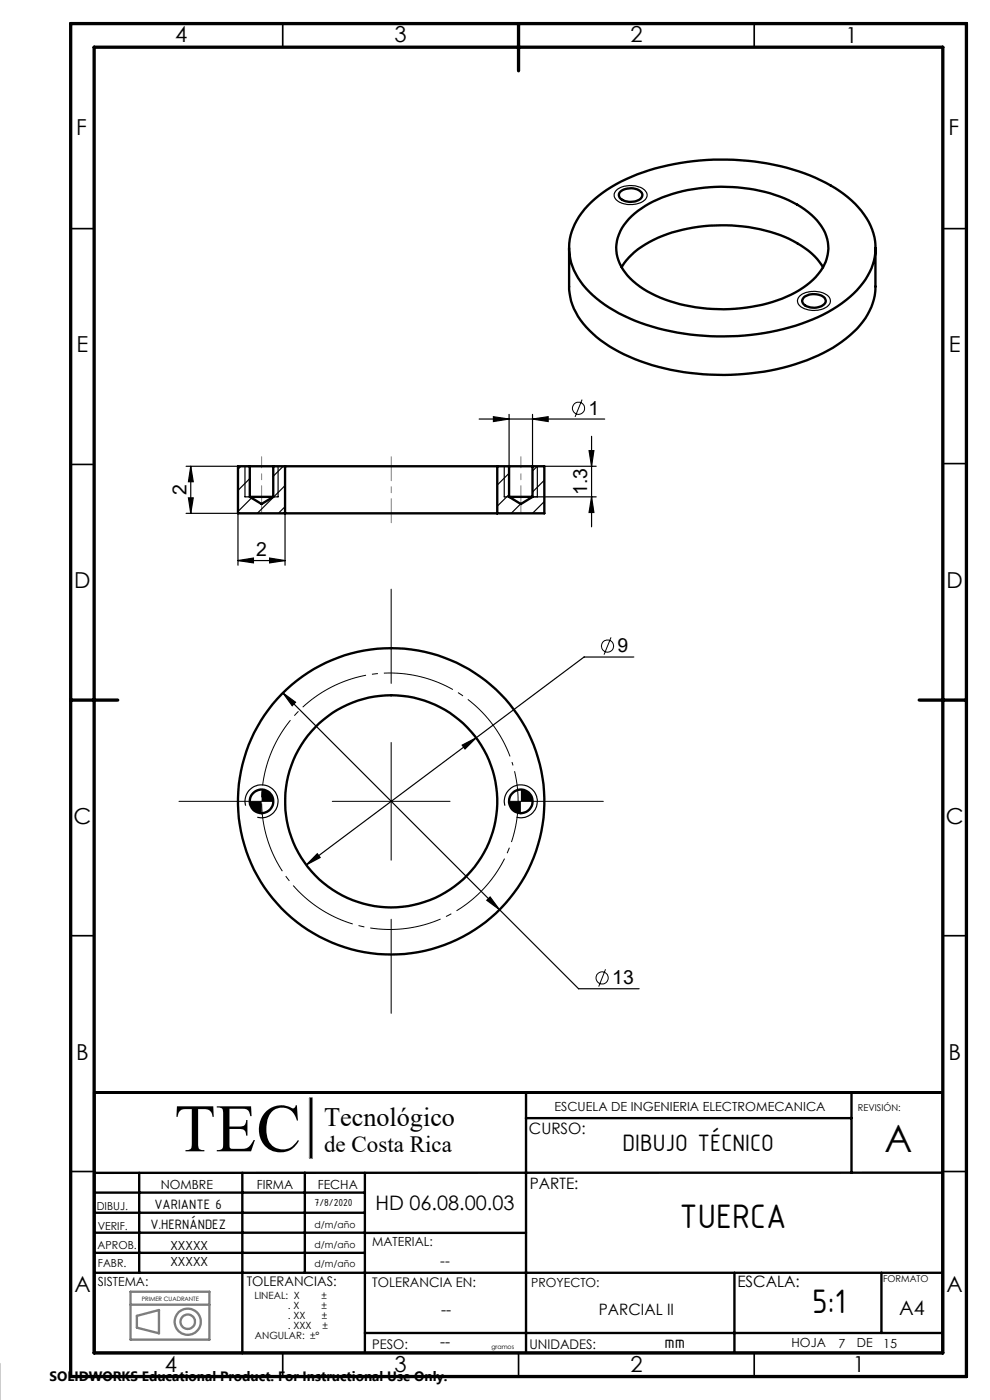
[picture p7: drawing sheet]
<svg xmlns="http://www.w3.org/2000/svg" width="210mm" height="297mm" viewBox="0 0 210 297" stroke-linecap="round" stroke-linejoin="round" font-family="sans-serif">
<g fill="none" stroke="#808080" stroke-width=".5">
<path d="M65.8 233h.3v12.6h-.3zM27.7 276.8h16.7M27.7 274h16.7v10.2h-16.7zM29 279.1l4.7-1.2v5l-4.7-1.2z"/>
<circle cx="39.8" cy="280.4" r="1.53"/>
<circle cx="39.8" cy="280.4" r="2.78"/>
</g>
<g fill="none" stroke="#000" stroke-width=".35">
<path d="M60 5v5M160 5v5M15 48.5h5M200 48.5h5M15 98.5h5M200 98.4h5M15 198.5h5M200 198.5h5M15 248.5h5M200 248.5h5M60 287v5M110 287v5"/>
<path d="M160 287v5"/>
</g>
<g fill="none" stroke="#000" stroke-width=".5">
<path d="M120.7 52.6v8.2a14.3 14.3 0 0 0 5.8 10.7 40 40 0 0 0 21.3 7.8 48.5 48.5 0 0 0 28.9-5.5 18.4 18.4 0 0 0 8.4-9.5l.6-2.5v-9.2M124.7 43.6a32.8 32.8 0 0 1 16.9-8.5 52 52 0 0 1 32.5 3.1 20.5 20.5 0 0 1 10.9 10.5 11.7 11.7 0 0 1-2.6 12.1 29.5 29.5 0 0 1-14.9 8.7 52.7 52.7 0 0 1-34-2 22.9 22.9 0 0 1-11.3-9.4 11.5 11.5 0 0 1 1.2-12.9zM131.6 40.7a3.3 3.3 0 0 1 4.6 .4 1.38 1.38 0 0 1-1.2 1.5 2.97 2.97 0 0 1-3.7-1v-.5zM131.9 56.7a16.1 16.1 0 0 1 8.6-6.6 36 36 0 0 1 27.7 1 15.1 15.1 0 0 1 6.4 5.6M134 45.9a26.2 26.2 0 0 1 15.3-6.1 33.4 33.4 0 0 1 20.6 4.1 11.7 11.7 0 0 1 5.7 7.5 8.9 8.9 0 0 1-3.2 8 25.6 25.6 0 0 1-14.1 5.9 34.2 34.2 0 0 1-21.8-4 11.3 11.3 0 0 1-5.8-8.2 9.2 9.2 0 0 1 3.3-7.2zM170.5 63.1a3.5 3.5 0 0 1 4.5 .2 1.13 1.13 0 0 1-.8 1.7 3.3 3.3 0 0 1-3.9-.7l-.2-.5zM53 98.9h5M53 98.9h-2.5v10h10M53 98.9v6.5M58 98.9v6.5M58 98.9h2.5M60.5 98.9h45"/>
<path d="M60.5 98.9v10M105.5 98.9v10M105.5 98.9h2.5M108 98.9h5M108 98.9v6.5M113 98.9h2.5v10h-10M113 98.9v6.5M53 105.4h5M53 105.4l2.5 1.5 2.5-1.5M60.5 108.9h45M108 105.4h5M108 105.4l2.5 1.5 2.5-1.5"/>
<path d="M20 231.8h180v55.2h-180zM111.5 237.2h69.1M111.6 231.8v55.2M180.6 231.8v17M20 257.3h57.4M20 253h57.4M29.5 248.8v21.2M51.4 248.8v38.3M64.7 248.8v21.2M77.4 248.8v38.2M200 248.8h-180M20 261.5h57.4"/>
<path d="M20 265.8h57.4M20 270h180M77.4 261.5h34.2M155.8 270v17M187 270v12.8M77.4 282.8h122.6"/>
<circle cx="55.5" cy="170" r="2.51"/>
<circle cx="83" cy="170" r="22.5"/>
<circle cx="83" cy="170" r="32.5"/>
<circle cx="110.5" cy="170" r="2.51"/>
</g>
<path d="M15 5h190v287h-190zM20 10h180v277h-180zM110 5v10M15 148.5h10M195 148.5h10" fill="none" stroke="#000" stroke-width=".7"/>
<path d="M65.8 233v12.6" fill="none" stroke="#808080" stroke-width=".21"/>
<path d="M66 233v12.6" fill="none" stroke="#000" stroke-width=".39"/>
<g fill="none" stroke="#000" stroke-width=".21">
<path d="M123.5 84.8l-1.5 3.6M83 125v20M129.6 135.2l-1.5 3.7M83 157.5v25M38 170h20a2.46 2.46 0 0 1-2.5 2.5M55.5 167.5a2.46 2.46 0 0 0-2.5 2.5M70.5 170h25M110.5 167.5a2.46 2.46 0 0 0-2.5 2.5h20M113 170a2.46 2.46 0 0 1-2.5 2.5M83 195v20M128.4 205.6l-1.4 3.7"/>
<circle cx="122.7" cy="86.6" r="1.29"/>
<circle cx="128.9" cy="137.1" r="1.3"/>
<circle cx="127.7" cy="207.5" r="1.29"/>
</g>
<path d="M108.7 162a27.2 27.2 0 0 0-45.6-10.9 27.2 27.2 0 0 0 12.5 45.1 27.2 27.2 0 0 0 33.5-32.8l-.4-1.4" fill="none" stroke="#000" stroke-width=".21" stroke-dasharray="15.2 1.3 1.3 1.3" stroke-dashoffset="-1.6" stroke-linecap="butt"/>
<g fill="none" stroke="#000" stroke-width=".25">
<path d="M130.7 40.4a4.9 4.9 0 0 1 6.2 .1 1.56 1.56 0 0 1-1 2.5 4.8 4.8 0 0 1-5.4-1l-.2-.9zM169.6 62.9a4.8 4.8 0 0 1 6.3 .2 1.58 1.58 0 0 1-1.1 2.3 5 5 0 0 1-5.4-.8l-.2-.5a1.31 1.31 0 0 1 .4-1.2zM39.5 98.9h11M40.5 98.9l.5 3.3h-1zM40.5 98.9v10M51.1 98.9l-.6 .7M52 98.9v6.5h7v-6.5M60.1 98.9l-2.1 2.1M101.6 88.9h26.7M104.7 88.4l3.3 .5-3.3 .5zM107 98.9v6.5h19.5M108 87.9v11"/>
<path d="M113 99.9l1-1v6.5M113 88.9l3.3-.5v1zM113 87.9v11M115.5 98.9h11M125 95.6h1l-.5 3.3zM125.5 92.6v19.2M39.5 108.9h11v11M40 105.6h1l-.5 3.3zM50.5 118.9l3.3-.5v1zM50.5 118.9h10M53 101.5l-2.5 2.5M53.3 105.7l-2.8 2.8"/>
<path d="M57.2 118.4l3.3 .5-3.3 .5zM60.5 108.9v11M60.5 103l-5.9 5.9M60.5 107.5l-1.4 1.4M108 100.4l-2.5 2.5M108 104.9l-2.5 2.5M110.5 106.9l-2.1 2M115.5 101.9l-2.5 2.5M115.5 106.4l-2.5 2.5M125.5 105.4l.5 3.3h-1zM134.4 139.4h-10.5l-22.9 17.1M60 147l45.9 46"/>
<path d="M60 147l2.7 2-.7 .7zM98 158.1l3-1.6-2.4 2.4zM101 156.5l-36 27M52.1 170.9a3.5 3.5 0 0 1 3.1-4.4 3.5 3.5 0 0 1 3.8 3.8 3.5 3.5 0 0 1-4.4 3.1M107.1 170.9a3.5 3.5 0 0 1 3.1-4.4 3.5 3.5 0 0 1 3.8 3.8 3.5 3.5 0 0 1-4.4 3.1M67.3 181.1l.6 .8-2.9 1.6zM103.3 191l.7-.7 1.9 2.7zM105.9 193l16.8 16.8h12.9"/>
</g>
<path d="M83 110.9v-14" fill="none" stroke="#808080" stroke-width=".21" stroke-dasharray="15.2 1.3 1.3 1.3" stroke-dashoffset="10.1"/>
<path d="M55.5 105.4v-8.5M110.5 105.4v-8.5" fill="none" stroke="#808080" stroke-width=".21" stroke-dasharray="15.2 1.3 1.3 1.3" stroke-dashoffset="12.9"/>
<path d="M55.5 105.4v3.5M110.5 105.4v3.5" fill="none" stroke="#808080" stroke-width=".21" stroke-dasharray="15.2 1.3 1.3 1.3"/>
<g fill="#000">
<path d="M40.5 98.9l.5 3.3h-1zM40 105.6h1l-.5 3.3z"/>
<path d="M113 88.9l3.3-.5v1zM104.7 88.4l3.3 .5-3.3 .5z"/>
<path d="M125 95.6h1l-.5 3.3zM125.5 105.4l.5 3.3h-1z"/>
<path d="M50.5 118.9l3.3-.5v1zM57.2 118.4l3.3 .5-3.3 .5z"/>
<path d="M53 170a2.46 2.46 0 0 0 2.5 2.5v-2.5zM55.5 167.5v2.5h2.5a2.46 2.46 0 0 0-2.5-2.5zM108 170a2.46 2.46 0 0 0 2.5 2.5v-2.5zM110.5 167.5v2.5h2.5a2.46 2.46 0 0 0-2.5-2.5z"/>
<path d="M67.3 181.1l-2.3 2.4 2.9-1.6zM98 158.1l.6 .8 2.4-2.4zM60 147l2 2.7 .7-.7zM104 190.3l-.7 .7 2.6 2z"/>
</g>
<text font-size="14.4" x="37" y="244.2">TEC</text>
<text font-size="8" x="187.6" y="244.3">A</text>
<g font-size="7.8">
<text x="144.2" y="260.5">TUERCA</text>
<text x="172.2" y="278.6">5:1</text>
</g>
<text font-size="5.6" x="68.8" y="238.9">Tecnológico</text>
<text font-size="5.4" x="132.1" y="244.1">DIBUJO TÉCNICO</text>
<text font-size="4.9" x="68.8" y="244.5">de Costa Rica</text>
<g font-size="4.7">
<text x="37.1" y="9">4</text>
<text x="83.7" y="9">3</text>
<text x="133.7" y="9">2</text>
<text x="179.3" y="9.2">1</text>
<text x="16.2" y="28.7">F</text>
<text x="201.2" y="28.7">F</text>
<text x="16.2" y="74.8">E</text>
<text x="201.3" y="74.8">E</text>
<text x="15.8" y="124.8">D</text>
<text x="200.8" y="124.8">D</text>
<text x="15.6" y="174.8">C</text>
<text x="200.6" y="174.8">C</text>
<text x="16.2" y="224.8">B</text>
<text x="201.2" y="224.8">B</text>
<text x="15.8" y="274">A</text>
<text x="200.8" y="274">A</text>
<text x="35" y="291">4</text>
<text x="83.7" y="291">3</text>
<text x="133.7" y="291">2</text>
<text x="180.9" y="291">1</text>
</g>
<g font-size="4.2">
<text x="79.6" y="256.7">HD 06.08.00.03</text>
<text x="190.8" y="278.9">A4</text>
</g>
<g font-size="4.1">
<text x="124.9" y="88">1</text>
<text x="39.6" y="105" transform="rotate(-90 39.6 105)">2</text>
<text x="124.6" y="105" transform="rotate(-90 124.6 105)">1.3</text>
<text x="54.3" y="118">2</text>
<text x="131" y="138.4">9</text>
<text x="129.9" y="208.8">13</text>
</g>
<text font-size="3.9" x="141" y="285.9">mm</text>
<g font-size="3.3">
<text x="112.2" y="240.6">CURSO:</text>
<text x="112.4" y="252.2">PARTE:</text>
<text x="156.4" y="272.9">ESCALA:</text>
<text x="93.5" y="278.9">--</text>
<text x="127" y="278.9">PARCIAL II</text>
<text x="93.4" y="285.8">--</text>
</g>
<text font-size="3.2" x="93.4" y="268.5">--</text>
<g font-size="3.1">
<text x="32.7" y="256.6">VARIANTE 6</text>
<text x="31.9" y="260.7">V.HERNÁNDEZ</text>
</g>
<text font-size="2.9" x="10.5" y="292.9">SOLIDWORKS Educational Product. For Instructional Use Only.</text>
<g font-size="2.8">
<text x="52.3" y="272.9">TOLERANCIAS:</text>
<text x="79" y="273">TOLERANCIA EN:</text>
<text x="79" y="286.1">PESO:</text>
<text x="112.3" y="286.1">UNIDADES:</text>
</g>
<g font-size="2.7">
<text x="117.6" y="235.7">ESCUELA DE INGENIERIA ELECTROMECANICA</text>
<text x="34.1" y="252.2">NOMBRE</text>
<text x="54.5" y="252.2">FIRMA</text>
<text x="67.4" y="252.2">FECHA</text>
<text x="36.1" y="265.1">XXXXX</text>
<text x="36.1" y="268.5">XXXXX</text>
<text x="79" y="264.4">MATERIAL:</text>
<text x="20.8" y="272.8">SISTEMA:</text>
<text x="112.7" y="273">PROYECTO:</text>
<text x="167.9" y="285.8">HOJA</text>
<text x="177.9" y="285.9">7</text>
<text x="181.8" y="285.8">DE</text>
<text x="187.4" y="285.9">15</text>
</g>
<g font-size="2.3">
<text x="20.5" y="256.7">DIBUJ.</text>
<text x="66.7" y="255.9">7/8/2020</text>
<text x="20.7" y="261">VERIF.</text>
<text x="20.7" y="265">APROB.</text>
<text x="20.8" y="268.8">FABR.</text>
</g>
<g font-size="2.1">
<text x="54" y="275.6">LINEAL: X</text>
<text x="68.2" y="275.6">±</text>
<text x="61.1" y="281.9">. XXX</text>
<text x="61.1" y="279.8">. XX</text>
<text x="61.1" y="277.7">. X</text>
<text x="68.2" y="277.7">±</text>
<text x="68.3" y="279.8">±</text>
<text x="68.4" y="281.9">±</text>
<text x="54.1" y="284">ANGULAR: ±°</text>
</g>
<g font-size="2">
<text x="182" y="235.7">REVISIÓN:</text>
<text x="66.7" y="260.4">d/m/año</text>
<text x="66.7" y="268.8">d/m/año</text>
<text x="66.7" y="264.7">d/m/año</text>
<text x="187.3" y="272">FORMATO</text>
</g>
<g font-size="1.3">
<text x="30.1" y="276">PRIMER CUADRANTE</text>
<text x="104.2" y="286.1">gramos</text>
</g>
</svg>
